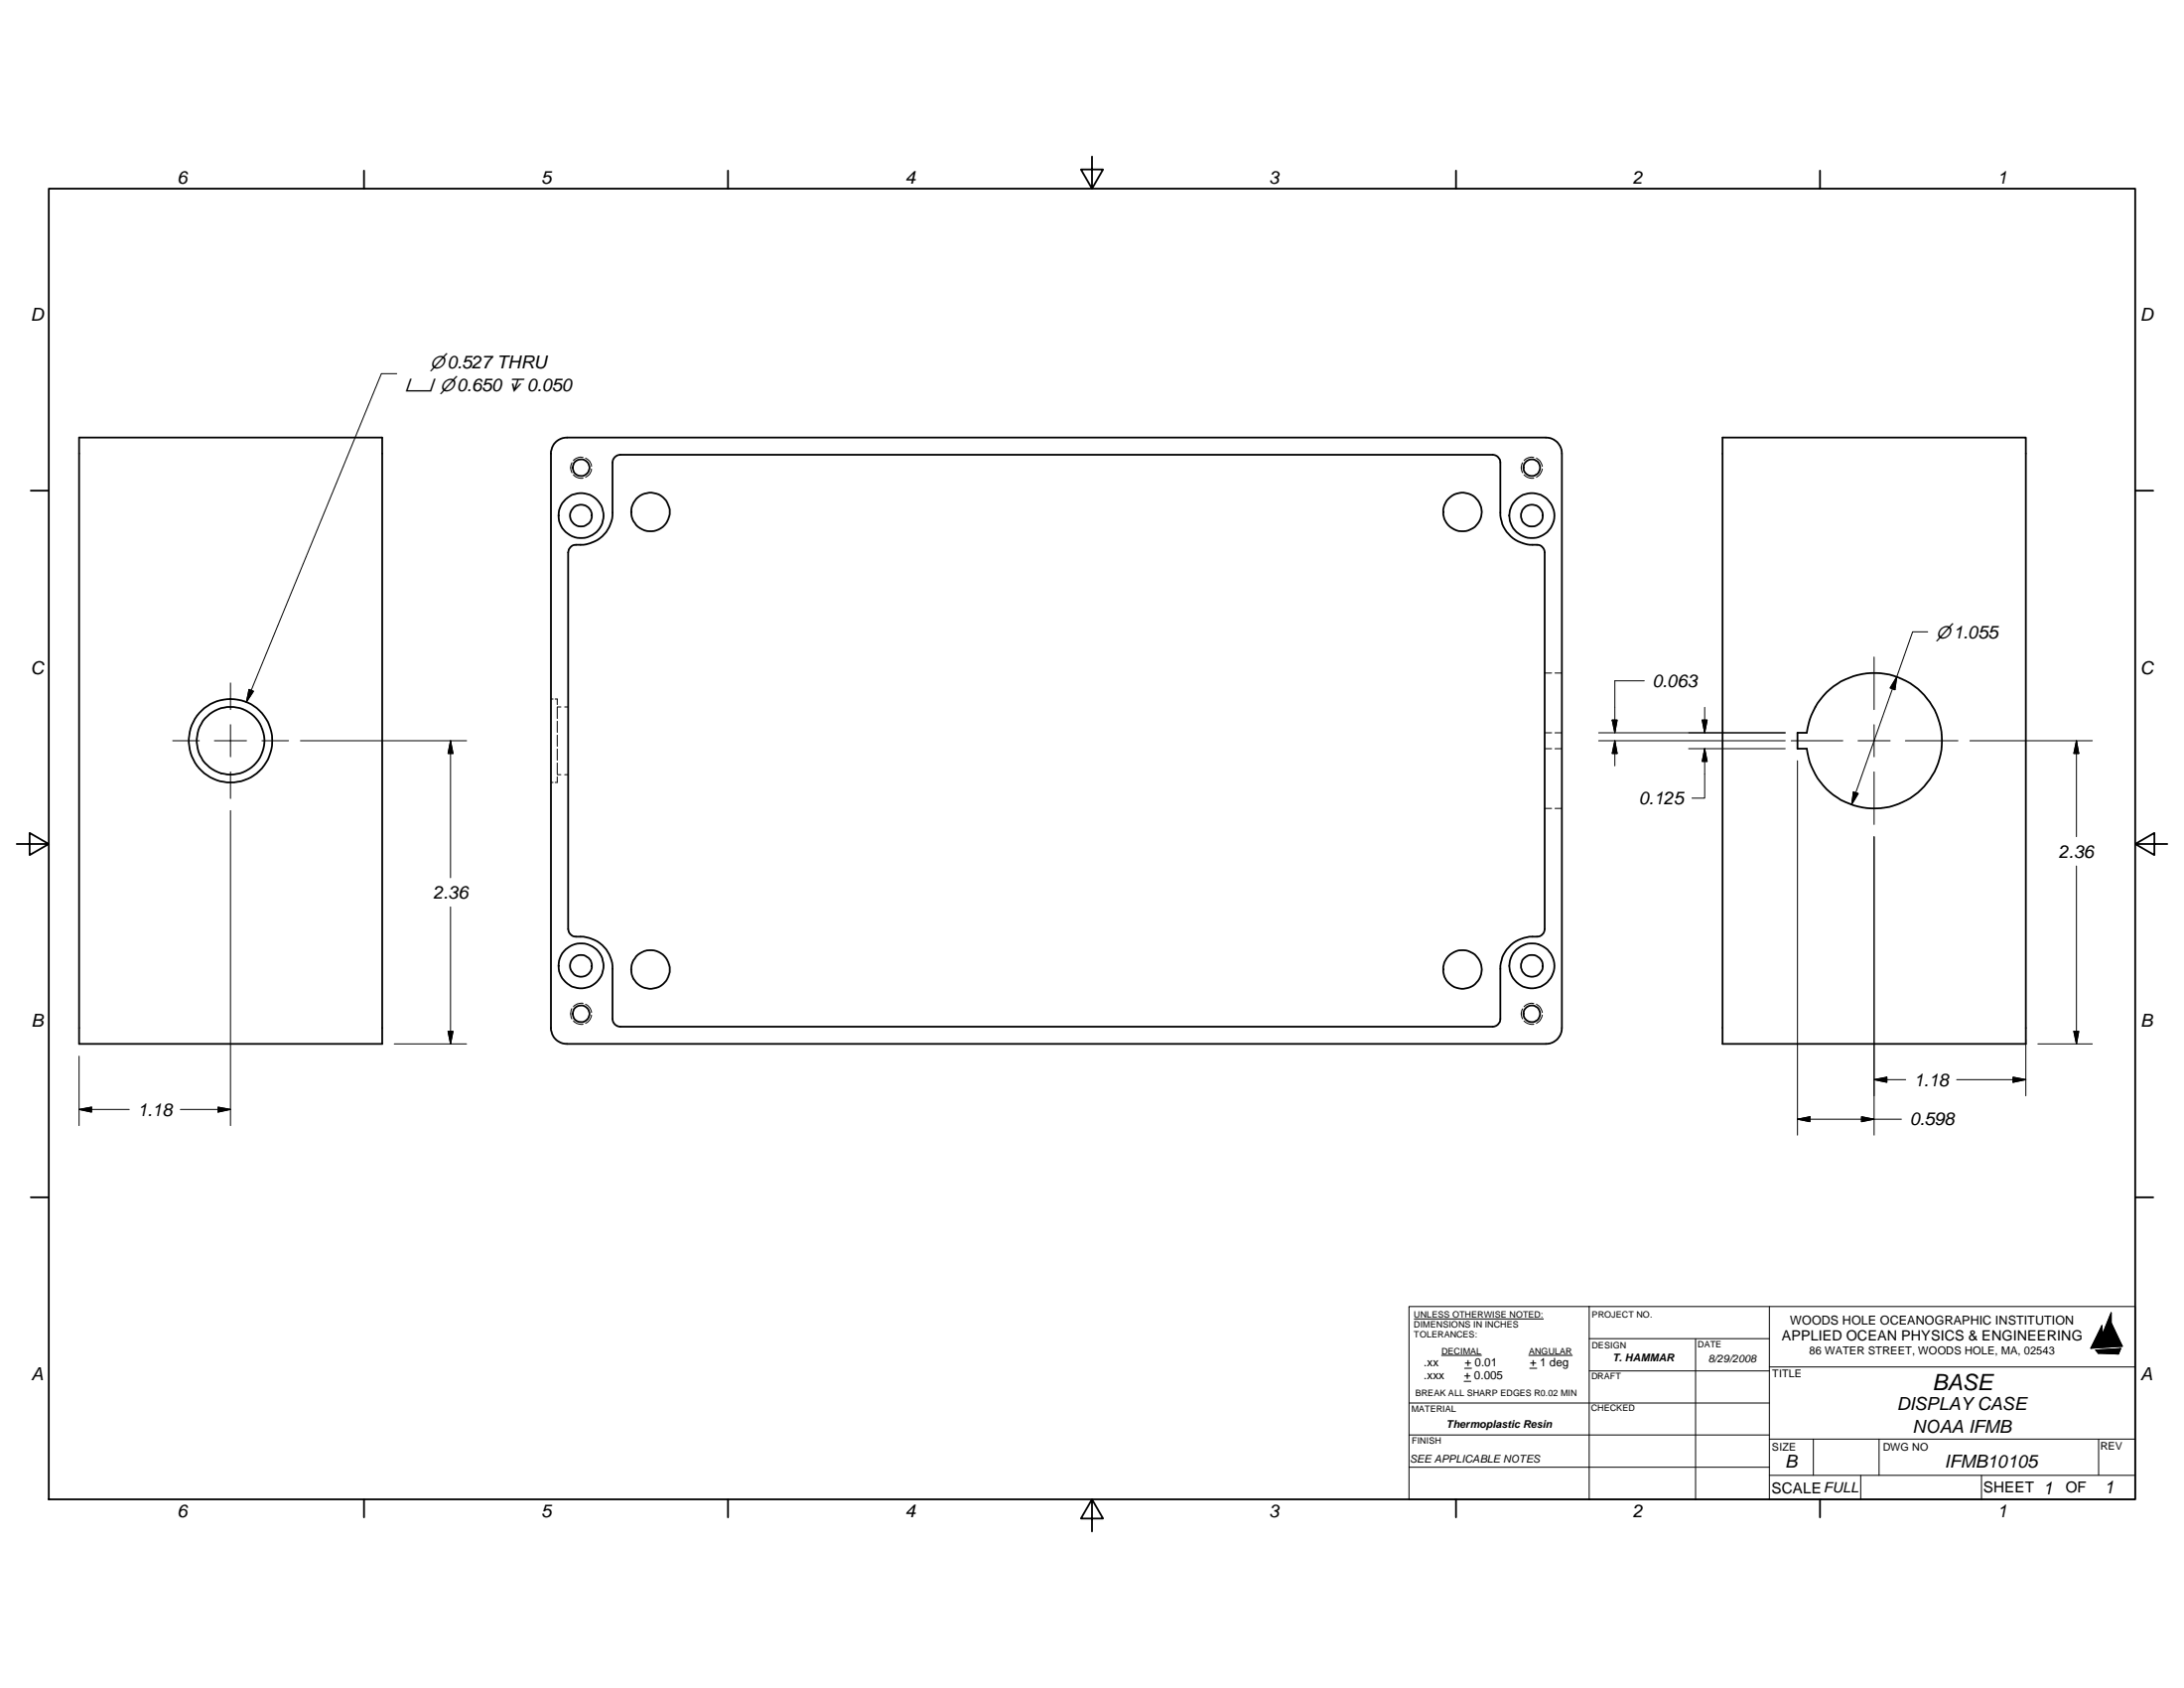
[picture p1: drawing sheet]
<svg xmlns="http://www.w3.org/2000/svg" width="279mm" height="216mm" viewBox="0 0 279 216" stroke-linecap="round" stroke-linejoin="round" font-family="sans-serif">
<g fill="none" stroke="#000" stroke-width=".23">
<path d="M6.2 24.1h267v167.7h-267zM46.6 21.8v2.3M93.1 21.8v2.3M139.7 20v4.1l-1.4-2.4h2.8l-1.4 2.4M186.3 21.8v2.3M232.8 21.8v2.3M10.1 56h38.8v77.5h-38.8zM71.1 56.6l.7-.5 .7-.1h125.3a2.02 2.02 0 0 1 2 2v73.5a2.02 2.02 0 0 1-2 2h-125.3a2.02 2.02 0 0 1-2-2v-73.8l.3-.7zM78.7 58.5l.3-.2 .4-.1h111.6a1.01 1.01 0 0 1 .9 1v6.4a4.2 4.2 0 0 0 4.7 4.1 1.01 1.01 0 0 1 1 1v48.1a1.01 1.01 0 0 1-1 1 4.2 4.2 0 0 0-4.7 4.1v6.4a1.01 1.01 0 0 1-.9 1h-111.6a1.01 1.01 0 0 1-1-1v-6.4a4.1 4.1 0 0 0-4.7-4.1 1.01 1.01 0 0 1-1-1v-48.1a1.01 1.01 0 0 1 1-1 4.1 4.1 0 0 0 4.7-4.1v-6.4v-.4zM220.4 56h38.8v77.5h-38.8zM3.9 62.8h2.3M273.2 62.8h2.3"/>
<path d="M233.7 88.6a8.7 8.7 0 0 1 13.4 1.5 8.7 8.7 0 0 1-4.5 12.8 8.7 8.7 0 0 1-11.5-7.1h-1.1v-2.1h1.1a9.1 9.1 0 0 1 2.6-5.1zM2.1 107.9h4.1l-2.4-1.4v2.9l2.4-1.5M273.2 107.9l2.4 1.5v-2.9l-2.4 1.4h4.1M3.9 153.1h2.3M273.2 153.1h2.3M46.6 191.8v2.3M93.1 191.8v2.3M139.7 191.8l1.4 2.4h-2.8l1.4-2.4v4.1M186.3 191.8v2.3M232.8 191.8v2.3"/>
<circle cx="74.3" cy="59.8" r="1.06"/>
<circle cx="196" cy="59.8" r="1.05"/>
<circle cx="74.3" cy="65.9" r="1.39"/>
<circle cx="74.3" cy="65.9" r="2.88"/>
<circle cx="83.2" cy="65.5" r="2.47"/>
<circle cx="187.1" cy="65.5" r="2.46"/>
<circle cx="196" cy="65.9" r="2.88"/>
<circle cx="196" cy="65.9" r="1.4"/>
<circle cx="29.5" cy="94.8" r="5.3"/>
<circle cx="29.5" cy="94.8" r="4.3"/>
<circle cx="74.3" cy="123.5" r="1.4"/>
<circle cx="74.3" cy="123.5" r="2.88"/>
<circle cx="74.3" cy="129.7" r="1.06"/>
<circle cx="83.2" cy="124" r="2.47"/>
<circle cx="187.1" cy="124" r="2.46"/>
<circle cx="196" cy="129.7" r="1.05"/>
<circle cx="196" cy="123.5" r="2.88"/>
<circle cx="196" cy="123.5" r="1.4"/>
</g>
<g fill="none" stroke="#000" stroke-width=".13">
<path d="M50.8 47.8h-2l-17.3 42M73.2 59.2l-.1 .1a1.32 1.32 0 0 0 .1 1.2M74.6 58.5h-.1a1.22 1.22 0 0 0-1.1 .4M74.9 58.6l.1 .1a1.15 1.15 0 0 1 .7 .9M75.7 60l-.1 .2a1.26 1.26 0 0 1-.7 .8M194.8 59.2l-.1 .1a1.24 1.24 0 0 0 .1 1.2M196.2 58.5a1.3 1.3 0 0 0-1.2 .4M196.6 58.6v.1a1.35 1.35 0 0 1 .7 .9M197.3 60v.2a1.34 1.34 0 0 1-.7 .8M73.4 60.7l.6 .4h.6M195 60.7l.7 .4h.5M22.1 94.7h3.4"/>
<path d="M27.4 94.7h4.1M29.5 87.4v3.4M29.5 92.7v4.1M29.5 98.7v3.4M31.9 88.2l.5 .2-.9 1.4zM33.5 94.7h3.4M38.4 94.7h21.3M57.6 94.7v17.6M57.6 94.7l.4 1.7h-.7zM70.5 89.4h.3M71 89.4h.3v.7M71.3 99.4v.7h-.3"/>
<path d="M71.3 97.6v1.4M71.3 95.8v1.4M71.3 94v1.5M71.3 92.2v1.5M71.3 90.5v1.4M71.3 99.1h.5M71.3 90.4h.5M72.2 99.1h.5M72.2 90.4h.5M197.6 93.7h.9M197.6 95.8h.9M197.6 86.1h.9"/>
<path d="M198.9 93.7h.9M198.9 95.8h.9M198.9 86.1h.9M204.5 93.7h23.9M204.5 94.7h23.9M206.2 92.1h.7l-.3 1.6zM206.6 94.7v3.3M206.6 94.7l.3 1.7h-.7zM210.4 87.1h-3.8v6.6M216 95.8h12.4M217.8 92.1h.6l-.3 1.6zM218.1 90.5v3.2"/>
<path d="M218.1 95.8l.3 1.6h-.6zM218.1 95.8v6.3h-1.6M229.2 94.7h6.6M230 97.3v47.9M237.7 94.7h4.1M239.8 84v6.8M239.8 92.7v4.1M239.8 98.7v6.8M242.7 86.6l-.3 1.6-.6-.2zM243.8 94.7h6.7M246.6 80.8h-1.9l-7.8 22.1M252 94.7h15.7"/>
<path d="M265.6 94.7v12.3M265.6 94.7l.3 1.7h-.6zM29.5 103.7v40.3M57.6 116v17.5M70.5 100.1h.3M197.6 103.4h.9M198.9 103.4h.9M237.1 101.3l.6 .2-.8 1.4zM239.8 107v38.2M265.6 110.8v22.7M10.1 135.1v8.9M50.4 133.5h9.3"/>
<path d="M57.3 131.9h.7l-.4 1.6zM73.2 129l-.2 .7 .2 .6M73.4 130.6l.4 .3 .5 .1h.3M74.6 128.4l-.3-.1-.5 .1-.4 .4M74.9 128.4l.6 .5 .2 .6M75.7 129.8l-.2 .6-.6 .5M194.8 129l-.1 .2a1.24 1.24 0 0 0 .1 1.1M195 130.6l.7 .4h.5M196.2 128.4a1.3 1.3 0 0 0-1.2 .4M196.6 128.4v.1a1.35 1.35 0 0 1 .7 1M197.3 129.8v.2a1.34 1.34 0 0 1-.7 .9M239.8 138.1l1.6-.3v.6z"/>
<path d="M239.8 138.1h4M250.3 138.1h8.9M257.5 137.8l1.7 .3-1.7 .3zM259.2 133v7.2M260.7 133.5h7M265.3 131.9h.6l-.3 1.6zM10.1 141.9l1.6-.3v.6zM10.1 141.9h6.4M27.9 141.6l1.6 .3-1.6 .3zM29.5 141.9h-6.4M230 143.2l1.5-.4v.7zM238.1 142.8l1.7 .4-1.7 .3z"/>
<path d="M243.2 143.2h-13.2M180.3 167.1h92.9v24.7h-92.9zM180.3 179.5h46.1M180.9 168.7h16.5M184.4 173.4h5.1M187.3 176.7h.9M187.4 175h.9M195.6 173.4h5.5M195.7 175h.9M203.3 171.2h23.1M203.3 175.3h23.1M203.3 167.1v24.7"/>
<path d="M216.9 171.2v20.6M226.4 174.8h46.8M226.4 167.1v24.7M268.1 172.7l3.2-.2-.3 .7-2.6-.1zM270.1 167.9v1.3l1.4 3-4 .2 1.4-2.9 .1 1.2zM180.3 187.7h46.1M180.3 183.5h46.1M226.4 184.1h46.8M226.4 188.7h46.8M232 184.1v4.6M238 188.7v3.1M240.4 184.1v4.6"/>
<path d="M253.5 188.7v3.1M268.5 184.1v4.6"/>
</g>
<g fill="#000" stroke="#000" stroke-width=".13">
<path d="M31.9 88.2l.5 .2-.9 1.4zM57.6 94.7l.4 1.7h-.7zM206.2 92.1h.7l-.3 1.6zM206.6 94.7l.3 1.7h-.7zM217.8 92.1h.6l-.3 1.6zM218.1 95.8l.3 1.6h-.6zM242.7 86.6l-.3 1.6-.6-.2zM265.6 94.7l.3 1.7h-.6zM237.1 101.3l.6 .2-.8 1.4zM57.3 131.9h.7l-.4 1.6zM239.8 138.1l1.6-.3v.6zM257.5 137.8l1.7 .3-1.7 .3z"/>
<path d="M265.3 131.9h.6l-.3 1.6zM10.1 141.9l1.6-.3v.6zM27.9 141.6l1.6 .3-1.6 .3zM230 143.2l1.5-.4v.7zM238.1 142.8l1.7 .4-1.7 .3zM268.1 172.7l3.2-.2-2.9 .6zM268.9 169.5l.1 1.2-1.5 1.7zM269 170.7l2.5 1.5-4 .2zM270.1 169.2l1.4 3-2.5-1.5zM270.1 167.9v1.3l-1.1 1.5zM268.4 173.1l2.9-.6-.3 .7z"/>
</g>
<text font-size="2.9" x="247.2" y="177.8">BASE</text>
<g font-size="2.3">
<text x="22.6" y="23.5">6</text>
<text x="69.2" y="23.5">5</text>
<text x="115.8" y="23.5">4</text>
<text x="162.3" y="23.5">3</text>
<text x="208.9" y="23.5">2</text>
<text x="255.5" y="23.5">1</text>
<text x="3.9" y="41">D</text>
<text x="273.8" y="41">D</text>
<text x="55" y="47.2">⌀ 0.527 THRU</text>
<text x="51.8" y="50">⌴ ⌀0.650 ↧ 0.050</text>
<text x="247.6" y="81.6">⌀1.055</text>
<text x="3.9" y="86.2">C</text>
<text x="211.4" y="87.9">0.063</text>
<text x="273.8" y="86.2">C</text>
<text x="209.7" y="102.9">0.125</text>
<text x="263.4" y="109.7">2.36</text>
<text x="55.4" y="114.9">2.36</text>
<text x="4" y="131.4">B</text>
<text x="273.9" y="131.4">B</text>
<text x="17.6" y="142.7">1.18</text>
<text x="244.3" y="143.9">0.598</text>
<text x="244.8" y="138.9">1.18</text>
<text x="4" y="176.6">A</text>
<text x="273.9" y="176.6">A</text>
<text x="242.7" y="180.4">DISPLAY CASE</text>
<text x="244.7" y="183.2">NOAA IFMB</text>
<text x="228.3" y="187.7">B</text>
<text x="248.8" y="187.7">IFMB10105</text>
<text x="261.4" y="191.1">1</text>
<text x="269.2" y="191.1">1</text>
<text x="22.6" y="194.1">6</text>
<text x="69.2" y="194.1">5</text>
<text x="115.8" y="194.1">4</text>
<text x="162.3" y="194.1">3</text>
<text x="208.9" y="194.1">2</text>
<text x="255.5" y="194.1">1</text>
</g>
<g font-size="1.9">
<text x="226.7" y="191">SCALEFULL</text>
<text x="253.7" y="190.9">SHEET</text>
<text x="264.3" y="190.9">OF</text>
</g>
<text font-size="1.8" x="227.9" y="171.5">APPLIED OCEAN PHYSICS &amp; ENGINEERING</text>
<text font-size="1.6" x="229" y="169.5">WOODS HOLE OCEANOGRAPHIC INSTITUTION</text>
<g font-size="1.5">
<text x="182.1" y="176.4">.xxx</text>
<text x="182.1" y="174.8">.xx</text>
<text x="187.3" y="176.4">+ 0.005</text>
<text x="187.4" y="174.8">+ 0.01</text>
<text x="195.7" y="174.8">+ 1 deg</text>
</g>
<g font-size="1.4">
<text x="231.5" y="173.2">86 WATER STREET, WOODS HOLE, MA, 02543</text>
<text x="206.3" y="174.1">T. HAMMAR</text>
<text x="218.5" y="174.2">8/29/2008</text>
<text x="226.7" y="176.2">TITLE</text>
<text x="185" y="182.6">Thermoplastic Resin</text>
<text x="226.7" y="185.5">SIZE</text>
<text x="240.9" y="185.5">DWG NO</text>
<text x="268.7" y="185.4">REV</text>
<text x="180.3" y="187">SEE APPLICABLE NOTES</text>
</g>
<g font-size="1.1">
<text x="180.9" y="168.5">UNLESS OTHERWISE NOTED:</text>
<text x="180.9" y="169.8">DIMENSIONS IN INCHES</text>
<text x="180.9" y="171.1">TOLERANCES:</text>
<text x="184.4" y="173.2">DECIMAL</text>
<text x="195.6" y="173.2">ANGULAR</text>
<text x="203.7" y="172.4">DESIGN</text>
<text x="203.7" y="168.5">PROJECT NO.</text>
<text x="217.2" y="172.3">DATE</text>
<text x="181.1" y="178.6">BREAK ALL SHARP EDGES R0.02 MIN</text>
<text x="203.6" y="176.4">DRAFT</text>
<text x="180.6" y="180.6">MATERIAL</text>
<text x="180.6" y="184.7">FINISH</text>
<text x="203.6" y="180.5">CHECKED</text>
</g>
</svg>
